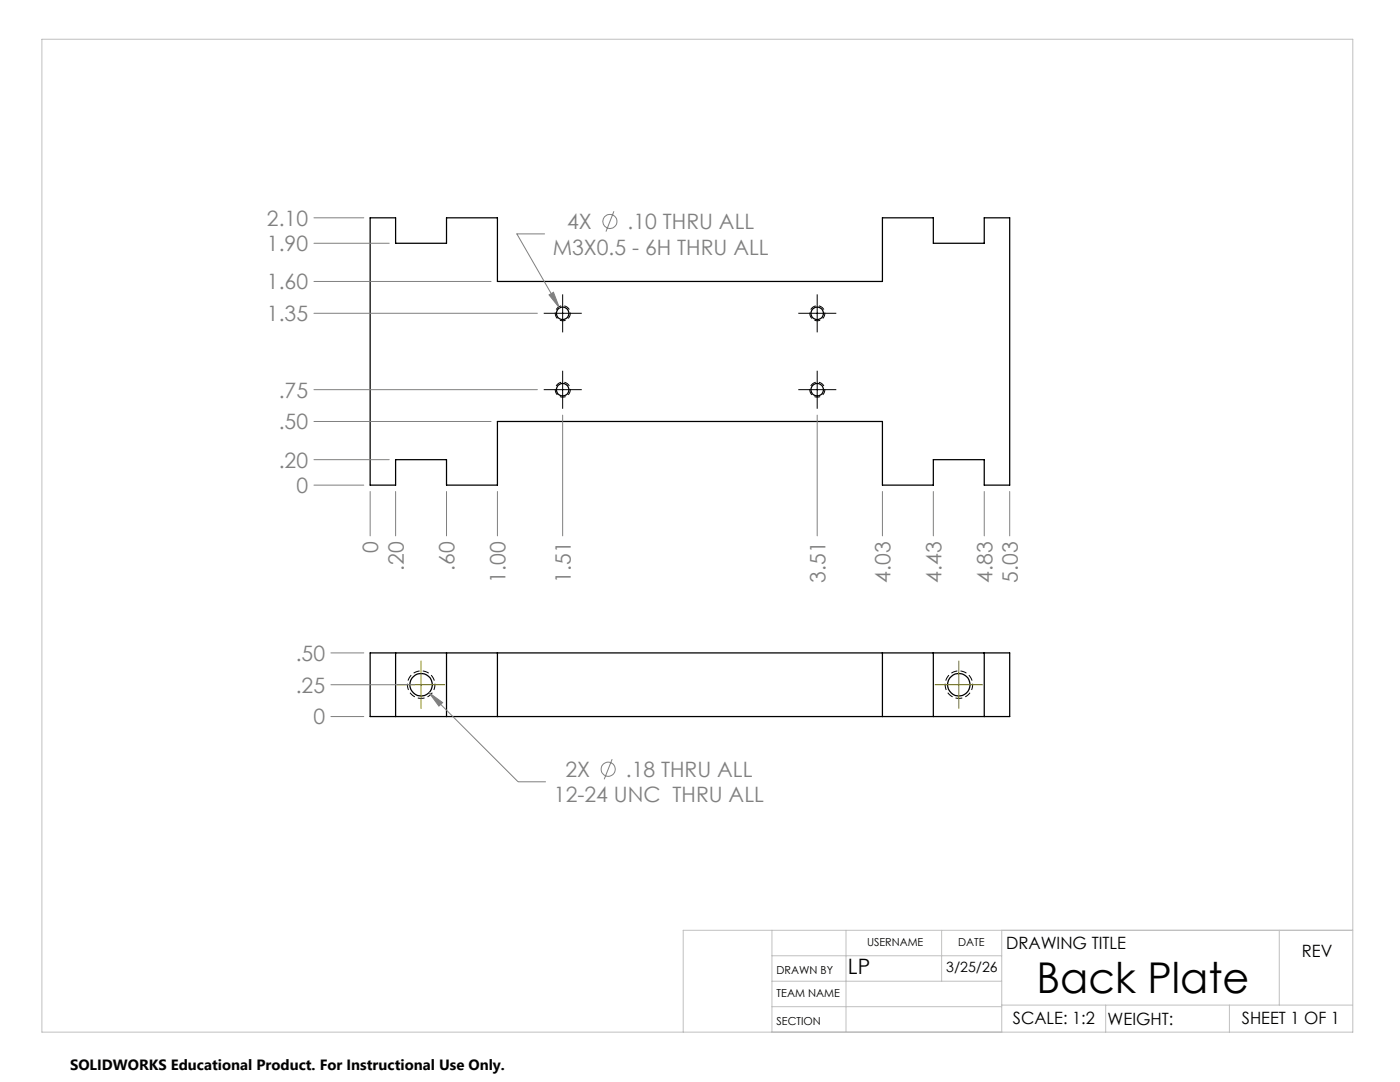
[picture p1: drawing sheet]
<svg xmlns="http://www.w3.org/2000/svg" width="279mm" height="216mm" viewBox="0 0 279 216" stroke-linecap="round" stroke-linejoin="round" font-family="sans-serif">
<g fill="none" stroke="#000" stroke-width=".25">
<path d="M73.9 43.5h5.1v5h10.1v-5h10.2v12.7h76.8v-12.7h10.2v5h10.1v-5h5.1v53.3h-5.1v-5.1h-10.1v5.1h-10.2v-12.7h-76.8v12.7h-10.2v-5.1h-10.1v5.1h-5.1zM73.9 130.3h127.6v12.7h-127.6zM79 130.3v12.7M89.1 130.3v12.7M99.3 130.3v12.7M176.1 130.3v12.7M186.3 130.3v12.7M196.4 130.3v12.7"/>
<circle cx="112.3" cy="62.5" r="1.25"/>
<circle cx="112.3" cy="77.8" r="1.25"/>
<circle cx="163.1" cy="77.8" r="1.25"/>
<circle cx="163.1" cy="62.5" r="1.25"/>
<circle cx="84" cy="136.6" r="2.25"/>
<circle cx="191.3" cy="136.6" r="2.25"/>
</g>
<g fill="none" stroke="#808080" stroke-width=".2">
<path d="M62.7 56.2h35.3M62.7 48.5h15M62.7 43.5h9.9M108.7 46.7h-5.5l8.5 14.8M109.6 58.8l.9-.5 1.2 3.2zM122.5 42.2l-1.6 4M62.7 77.8h44.5M62.7 62.5h44.5M62.7 96.8h9.9M62.7 91.7h15M62.7 84.1h35.3M73.9 98.1v8.8"/>
<path d="M79 98.1v8.8M89.1 98.1v8.8M99.3 98.1v8.8M112.3 82.8v24.1M163.1 82.8v24.1M176.1 98.1v8.8M186.3 98.1v8.8M196.4 98.1v8.8M201.5 98.1v8.8M66 136.6h16.8M66 130.3h6.6M85.6 138.2l2.7 2-.7 .7z"/>
<path d="M85.6 138.2l17.8 17.8h5.5M66 143h6.6M122.2 151.5l-1.6 4"/>
<circle cx="121.7" cy="44.2" r="1.4"/>
<circle cx="121.4" cy="153.5" r="1.41"/>
</g>
<path d="M84.1 139.4a2.74 2.74 0 0 1-2.5-4.1 2.74 2.74 0 0 1 4.7-.2 2.74 2.74 0 0 1-2 4.2l-.2 .1M191.4 139.4a2.74 2.74 0 0 1-2.4-4.1 2.74 2.74 0 0 1 4.7-.2 2.74 2.74 0 0 1-2.1 4.2l-.2 .1" fill="none" stroke="#000" stroke-width=".2" stroke-dasharray="1.3 .6" stroke-dashoffset=".6" stroke-linecap="butt"/>
<path d="M112.3 79.2a1.5 1.5 0 0 1-1.3-2.2 1.5 1.5 0 0 1 2.5-.1 1.5 1.5 0 0 1-1 2.3h-.2M112.3 64a1.5 1.5 0 0 1-1.3-2.2 1.5 1.5 0 0 1 2.5-.1 1.5 1.5 0 0 1-1 2.3h-.2M163.1 79.2a1.5 1.5 0 0 1-1.3-2.2 1.5 1.5 0 0 1 2.5-.1 1.5 1.5 0 0 1-1 2.3h-.2M163.1 64a1.5 1.5 0 0 1-1.3-2.2 1.5 1.5 0 0 1 2.5-.1 1.5 1.5 0 0 1-1 2.3h-.2" fill="none" stroke="#000" stroke-width=".2" stroke-dasharray="1.3 .6" stroke-dashoffset=".7" stroke-linecap="butt"/>
<path d="M112.3 58.7v7.6M163.1 58.7v7.6M108.5 77.8h7.6M108.5 62.5h7.6M112.3 74v7.6M159.3 77.8h7.6M159.3 62.5h7.6M163.1 74v7.6" fill="none" stroke="#000" stroke-width=".2"/>
<path d="M79.2 136.6h9.6M84 131.8v9.6M186.5 136.6h9.6M191.3 131.8v9.6" fill="none" stroke="#808000" stroke-width=".2"/>
<g fill="none" stroke="#c0c0c0" stroke-width=".2">
<path d="M8.4 7.8h261.6v198.2h-261.6zM154.1 185.6v20.4M154.1 190.7h45.8M154.1 195.8h45.8M168.8 185.6v20.4M187.9 185.6v10.2M199.9 185.6v20.4M255.3 185.6v15M270 185.6h-133.7v20.4M154.1 200.9h45.8M199.9 200.6h69.9M220.7 200.6v5.4"/>
<path d="M245.4 200.6v5.4"/>
</g>
<g fill="#808080">
<path d="M109.6 58.8l.9-.5 1.2 3.2z"/>
<path d="M85.6 138.2l2.7 2-.7 .7z"/>
</g>
<text font-size="8.5" x="206.8" y="198.1">Back Plate</text>
<g font-size="4.2" fill="#808080">
<text x="53.3" y="45.1">2.10</text>
<text x="113.2" y="45.7">4X</text>
<text x="125.2" y="45.7">.10 THRU ALL</text>
<text x="53.3" y="50.1">1.90</text>
<text x="110.3" y="50.8">M3X0.5 - 6H THRU ALL</text>
<text x="53.3" y="57.8">1.60</text>
<text x="53.3" y="64.1">1.35</text>
<text x="55.6" y="79.3">.75</text>
<text x="55.6" y="85.7">.50</text>
<text x="55.6" y="93.3">.20</text>
<text x="59.1" y="98.4">0</text>
<text x="75.5" y="110.4" transform="rotate(-90 75.5 110.4)">0</text>
<text x="80.6" y="114" transform="rotate(-90 80.6 114)">.20</text>
<text x="90.7" y="114" transform="rotate(-90 90.7 114)">.60</text>
<text x="100.9" y="116.3" transform="rotate(-90 100.9 116.3)">1.00</text>
<text x="113.9" y="116.3" transform="rotate(-90 113.9 116.3)">1.51</text>
<text x="164.7" y="116.3" transform="rotate(-90 164.7 116.3)">3.51</text>
<text x="177.7" y="116.3" transform="rotate(-90 177.7 116.3)">4.03</text>
<text x="187.9" y="116.3" transform="rotate(-90 187.9 116.3)">4.43</text>
<text x="198.1" y="116.3" transform="rotate(-90 198.1 116.3)">4.83</text>
<text x="203.1" y="116.3" transform="rotate(-90 203.1 116.3)">5.03</text>
<text x="59" y="131.9">.50</text>
<text x="59" y="138.2">.25</text>
<text x="62.5" y="144.6">0</text>
<text x="112.8" y="155">2X</text>
<text x="124.9" y="155">.18 THRU ALL</text>
<text x="110.6" y="160.1">12-24 UNC THRU ALL</text>
</g>
<text font-size="4.2" x="169.2" y="194.3">LP</text>
<g font-size="3.4">
<text x="200.8" y="189.4">DRAWING TITLE</text>
<text x="259.8" y="191">REV</text>
<text x="202.1" y="204.4">SCALE: 1:2</text>
<text x="221" y="204.5">WEIGHT:</text>
<text x="247.8" y="204.4">SHEET 1 OF 1</text>
</g>
<text font-size="3" x="14" y="213.5">SOLIDWORKS Educational Product. For Instructional Use Only.</text>
<text font-size="2.8" x="188.8" y="194">3/25/26</text>
<g font-size="2.2">
<text x="173" y="188.7">USERNAME</text>
<text x="191.2" y="188.7">DATE</text>
<text x="155" y="194.3">DRAWN BY</text>
<text x="155" y="198.9">TEAM NAME</text>
<text x="155" y="204.5">SECTION</text>
</g>
</svg>
